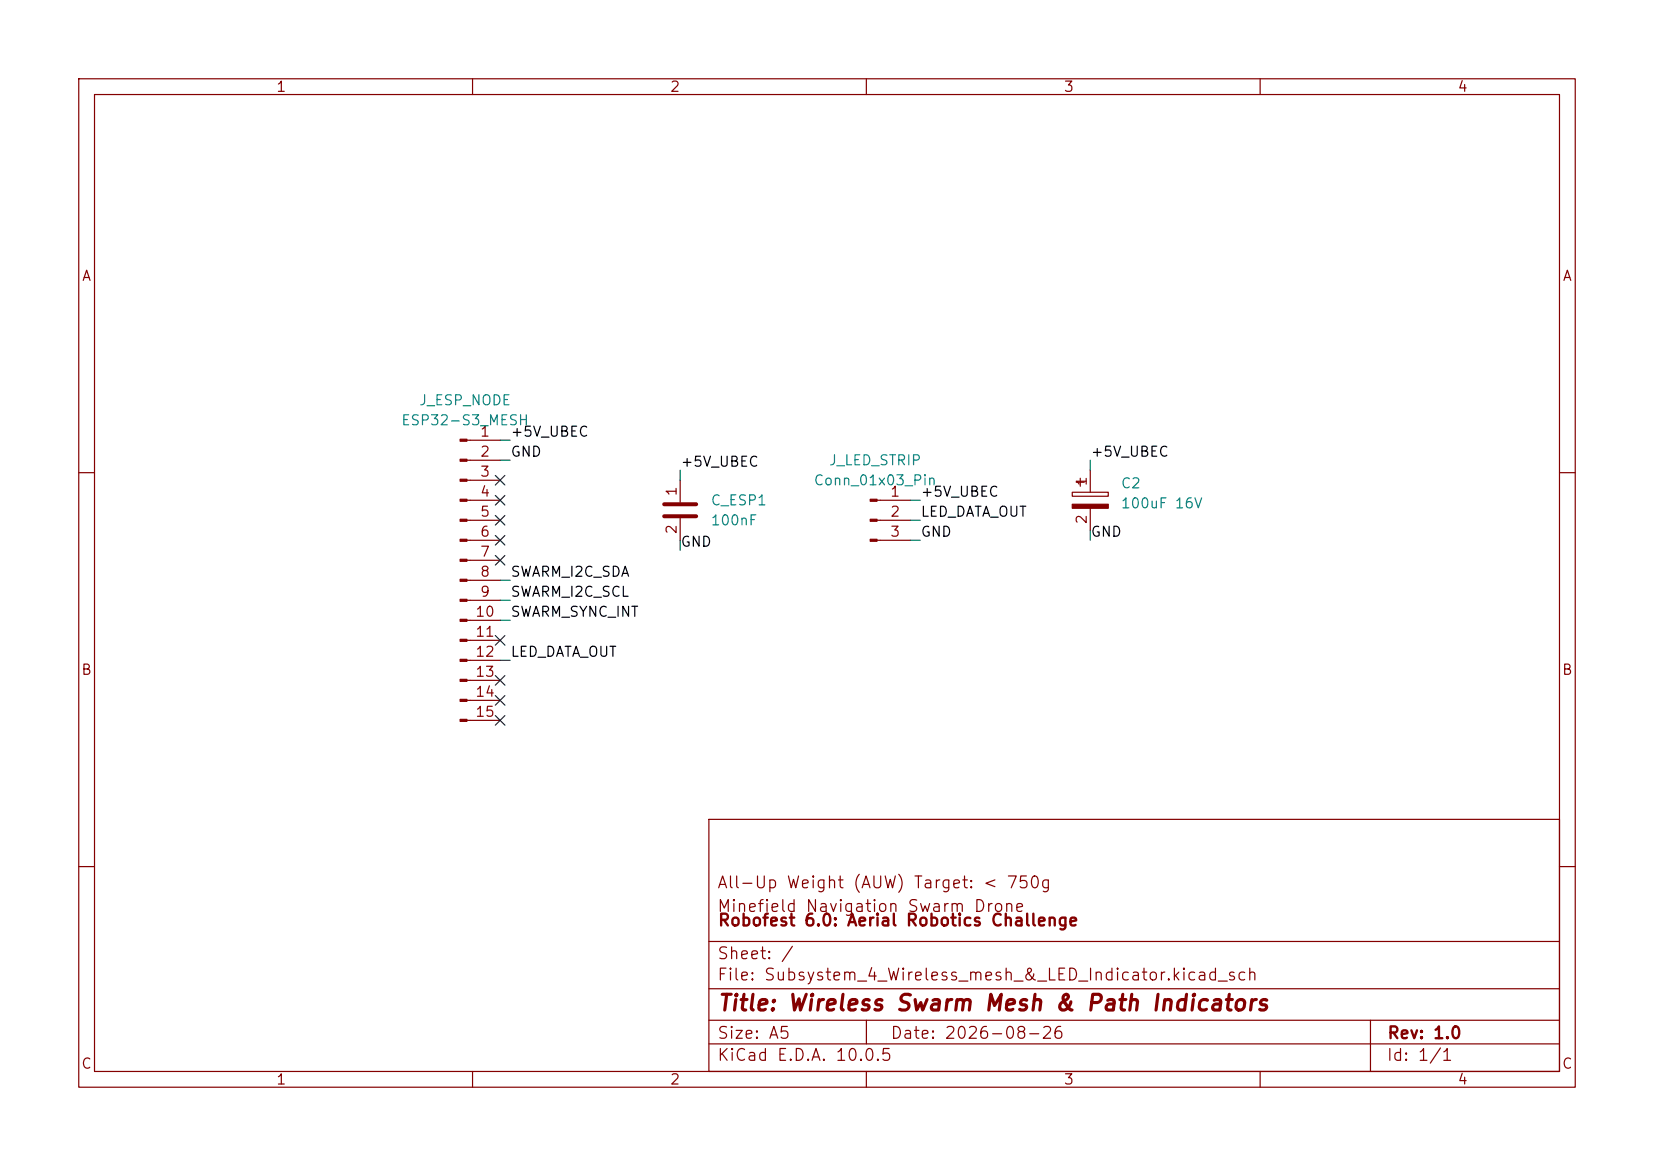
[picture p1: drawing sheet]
<svg xmlns="http://www.w3.org/2000/svg" width="210mm" height="148mm" viewBox="0 0 210 148" stroke-linecap="round" stroke-linejoin="round" font-family="sans-serif">
<path d="M0 0h210v148h-210z" fill="#fff" stroke="#fff" stroke-width=".13"/>
<g fill="none" stroke="#840000" stroke-width=".15">
<path d="M10 10h190v128h-190zM12 12h186v124h-186zM60 10v2M110 10v2M160 10v2M59.3 55.9h4.2M59.3 58.4h4.2M138.4 59.7v2.8M10 60h2M59.3 61h4.2M59.3 63.5h4.2M59.3 66h4.2"/>
<path d="M59.3 68.6h4.2M59.3 71.1h4.2M59.3 73.7h4.2M59.3 76.2h4.2M59.3 78.7h4.2M86.4 61v2.8M86.4 65.8v2.8M111.4 63.5h4.2M111.4 66h4.2M111.4 68.6h4.2M136.1 62.5h4.6v.5h-4.6zM136.7 61.2h1"/>
<path d="M137.2 60.7v1M138.4 64.5v2.8M198 60h2M59.3 81.3h4.2M59.3 83.8h4.2M59.3 86.4h4.2M59.3 88.9h4.2M59.3 91.4h4.2M10 110h2M90 104h108v32h-108zM90 119.5h108M198 110h2"/>
<path d="M60 136v2M90 132.5h108M90 129.5h108M90 125.5h108M110 136v2M110 129.5v3M160 136v2M174 129.5v6.5"/>
</g>
<g fill="#840000" stroke="#840000" stroke-width=".15">
<path d="M136.1 64h4.6v.5h-4.6z"/>
<path d="M58.4 55.8h.9v.2h-.9z"/>
<path d="M58.4 58.3h.9v.2h-.9z"/>
<path d="M58.4 60.8h.9v.3h-.9z"/>
<path d="M58.4 63.4h.9v.2h-.9z"/>
<path d="M58.4 65.9h.9v.3h-.9z"/>
<path d="M58.4 68.5h.9v.2h-.9z"/>
<path d="M58.4 71h.9v.2h-.9z"/>
<path d="M58.4 73.5h.9v.3h-.9z"/>
<path d="M58.4 76.1h.9v.2h-.9z"/>
<path d="M58.4 78.6h.9v.3h-.9z"/>
<path d="M58.4 81.2h.9v.2h-.9z"/>
<path d="M58.4 83.7h.9v.2h-.9z"/>
<path d="M58.4 86.2h.9v.3h-.9z"/>
<path d="M58.4 88.8h.9v.2h-.9z"/>
<path d="M58.4 91.3h.9v.3h-.9z"/>
<path d="M110.5 63.4h.9v.2h-.9z"/>
<path d="M110.5 65.9h.9v.3h-.9z"/>
<path d="M110.5 68.5h.9v.2h-.9z"/>
</g>
<path d="M84.3 64h4.1M84.3 65.5h4.1" fill="none" stroke="#840000" stroke-width=".51"/>
<g fill="none" stroke="#008400" stroke-width=".15">
<path d="M63.5 55.9h1.3M63.5 58.4h1.3M86.4 59.7v1.3M138.4 58.4v1.3M63.5 78.7h1.3M63.5 76.2h1.3M63.5 73.7h1.3M86.4 68.6v1.3M115.6 63.5h1.2M115.6 68.6h1.2M115.6 66h1.2M138.4 67.3v1.3"/>
<path d="M63.5 83.8h1.3"/>
</g>
<g fill="none" stroke="#000084" stroke-width=".15">
<path d="M62.9 65.4l1.2 1.2M62.9 60.4l1.2 1.2M62.9 68l1.2 1.2M62.9 62.9l1.2 1.2M62.9 70.5l1.2 1.2M64.1 65.4l-1.2 1.2M64.1 60.4l-1.2 1.2M64.1 68l-1.2 1.2M64.1 62.9l-1.2 1.2M64.1 70.5l-1.2 1.2M62.9 90.8l1.2 1.2M62.9 80.7l1.2 1.2"/>
<path d="M62.9 85.8l1.2 1.2M62.9 88.3l1.2 1.2M64.1 90.8l-1.2 1.2M64.1 80.7l-1.2 1.2M64.1 85.8l-1.2 1.2M64.1 88.3l-1.2 1.2"/>
</g>
<text font-size="2" fill="#840000" x="91" y="128.8">Title: Wireless Swarm Mesh &amp; Path Indicators</text>
<g font-size="1.5" fill="#840000">
<text x="91" y="113.1">All-Up Weight (AUW) Target: &lt; 750g</text>
<text x="91" y="116.1">Minefield Navigation Swarm Drone</text>
<text x="91.1" y="117.9">Robofest 6.0: Aerial Robotics Challenge</text>
<text x="91" y="124.8">File: Subsystem_4_Wireless_mesh_&amp;_LED_Indicator.kicad_sch</text>
<text x="91" y="122.1">Sheet: /</text>
<text x="91" y="135">KiCad E.D.A. 10.0.5</text>
<text x="91" y="132.2">Size: A5</text>
<text x="113" y="132.2">Date: 2026-08-26</text>
<text x="176" y="135">Id: 1/1</text>
<text x="176.1" y="132.2">Rev: 1.0</text>
</g>
<g font-size="1.3" fill="#840000">
<text x="35" y="12">1</text>
<text x="85" y="12">2</text>
<text x="135" y="12">3</text>
<text x="185" y="12">4</text>
<text x="10.3" y="36">A</text>
<text x="198.3" y="36">A</text>
<text x="60.9" y="55.7">1</text>
<text x="60.9" y="58.3">2</text>
<text x="60.9" y="60.8">3</text>
<text x="60.9" y="63.4">4</text>
<text x="60.9" y="65.9">5</text>
<text x="86.2" y="63.1" transform="rotate(-90 86.2 63.1)">1</text>
<text x="112.9" y="63.4">1</text>
<text x="112.9" y="65.9">2</text>
<text x="138.3" y="61.8" transform="rotate(-90 138.3 61.8)">1</text>
<text x="60.9" y="68.4">6</text>
<text x="60.9" y="71">7</text>
<text x="86.2" y="67.9" transform="rotate(-90 86.2 67.9)">2</text>
<text x="112.9" y="68.4">3</text>
<text x="138.3" y="66.6" transform="rotate(-90 138.3 66.6)">2</text>
<text x="60.9" y="73.5">8</text>
<text x="60.9" y="76.1">9</text>
<text x="60.3" y="78.6">10</text>
<text x="60.3" y="81.1">11</text>
<text x="60.3" y="83.7">12</text>
<text x="10.2" y="86">B</text>
<text x="60.3" y="86.2">13</text>
<text x="60.3" y="88.8">14</text>
<text x="198.2" y="86">B</text>
<text x="60.3" y="91.3">15</text>
<text x="10.2" y="136">C</text>
<text x="35" y="138">1</text>
<text x="85" y="138">2</text>
<text x="135" y="138">3</text>
<text x="185" y="138">4</text>
<text x="198.2" y="136">C</text>
</g>
<g font-size="1.3" fill="#008484">
<text x="53.1" y="51.8">J_ESP_NODE</text>
<text x="50.9" y="54.3">ESP32-S3_MESH</text>
<text x="105.2" y="59.4">J_LED_STRIP</text>
<text x="90.2" y="64.5">C_ESP1</text>
<text x="103.2" y="61.9">Conn_01x03_Pin</text>
<text x="142.2" y="62.3">C2</text>
<text x="142.2" y="64.8">100uF 16V</text>
<text x="90.2" y="67">100nF</text>
</g>
<g font-size="1.3">
<text x="64.7" y="55.8">+5V_UBEC</text>
<text x="64.7" y="58.3">GND</text>
<text x="86.3" y="59.6">+5V_UBEC</text>
<text x="138.4" y="58.3">+5V_UBEC</text>
<text x="116.8" y="63.4">+5V_UBEC</text>
<text x="116.8" y="65.9">LED_DATA_OUT</text>
<text x="86.3" y="69.7">GND</text>
<text x="116.8" y="68.5">GND</text>
<text x="138.4" y="68.5">GND</text>
<text x="64.7" y="73.5">SWARM_I2C_SDA</text>
<text x="64.7" y="76.1">SWARM_I2C_SCL</text>
<text x="64.7" y="83.7">LED_DATA_OUT</text>
<text x="64.7" y="78.6">SWARM_SYNC_INT</text>
</g>
</svg>
